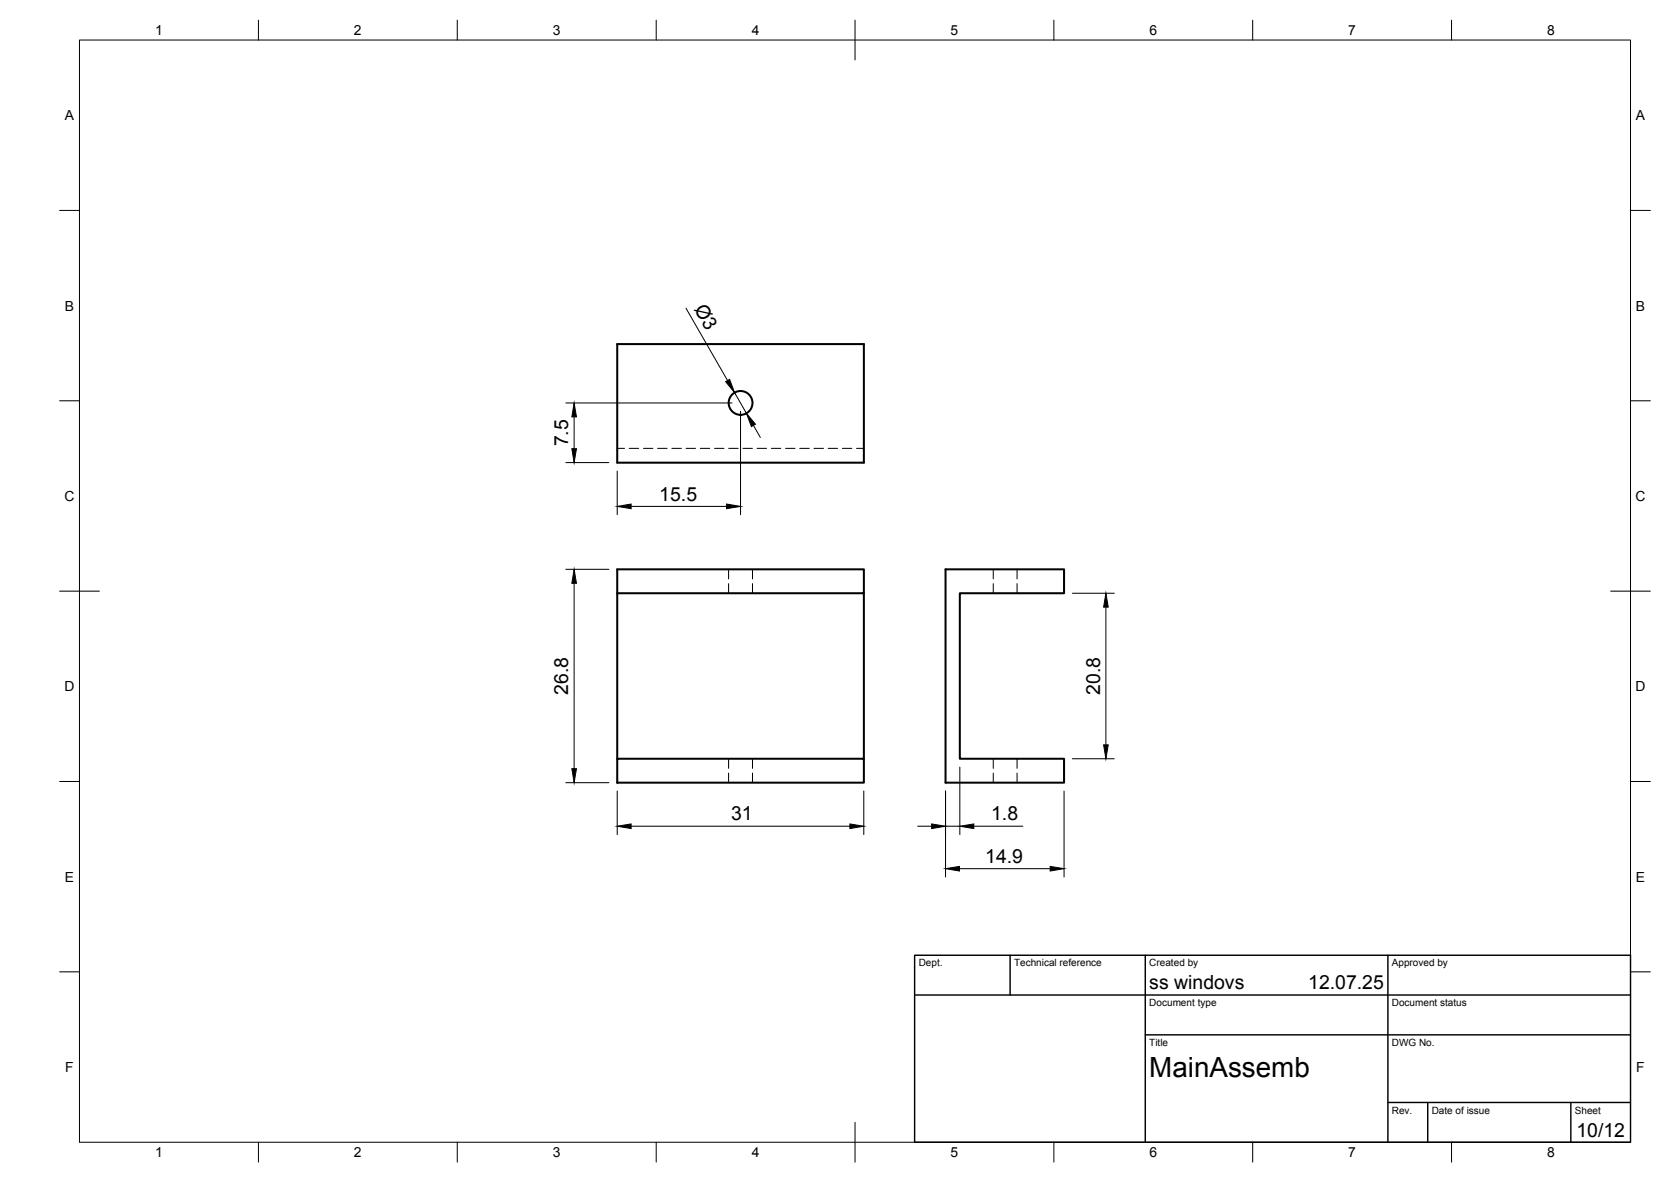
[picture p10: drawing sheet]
<svg xmlns="http://www.w3.org/2000/svg" width="420mm" height="297mm" viewBox="0 0 420 297" stroke-linecap="round" stroke-linejoin="round" font-family="sans-serif">
<!-- layer: Visible -->
<g fill="none" stroke="#000" stroke-width=".51">
<path d="M155.2 86.5h62v29.8h-62zM155.2 149.1h62v-6h-62v47.6M217.2 149.1v41.6M237.7 143.1h29.8v6h-26.2v41.6h26.2v6h-29.8zM155.2 190.7h62v6h-62z"/>
<circle cx="186.2" cy="101.3" r="3"/>
</g>
<!-- layer: Hidden -->
<g fill="none" stroke="#000" stroke-width=".25">
<path d="M155.2 112.7h1.8M158.2 112.7h2.4M161.8 112.7h2.4M165.4 112.7h2.3M168.9 112.7h2.4M172.5 112.7h2.4M176.1 112.7h2.4M179.7 112.7h2.3M183.2 112.7h2.4M186.8 112.7h2.4M190.4 112.7h2.3M194 112.7h2.3"/>
<path d="M197.5 112.7h2.4M201.1 112.7h2.4M204.7 112.7h2.4M208.2 112.7h2.4M211.8 112.7h2.4M215.4 112.7h1.8M183.2 143.1v2.4M183.2 146.7v2.4M189.2 143.1v2.4M189.2 146.7v2.4M249.7 143.1v2.4M249.7 146.7v2.4"/>
<path d="M255.7 143.1v2.4M255.7 146.7v2.4M183.2 190.7v2.4M183.2 194.3v2.4M189.2 190.7v2.4M189.2 194.3v2.4M249.7 190.7v2.4M249.7 194.3v2.4M255.7 190.7v2.4M255.7 194.3v2.4"/>
</g>
<!-- layer: BORDER -->
<g fill="none" stroke="#000" stroke-width=".25">
<path d="M20 10.1h390v276.9h-390zM65 5.1v5M115 5.1v5M165 5.1v5M215 5.1v10M265 5.1v5M315 5.1v5M365 5.1v5M15 52.9h5M410 52.9h5M15 100.7h5M410 100.7h5"/>
<path d="M15 148.6h10M405 148.6h10M15 196.4h5M410 196.4h5M15 244.2h5M410 244.2h5M65 287v5M115 287v5M165 287v5M215 282.1v9.9M265 287v5M315 287v5"/>
<path d="M365 287v5"/>
</g>
<!-- layer: TITLEBLOCK -->
<path d="M230 240.1h180v46.9h-180zM230 250h180M254 240.1v9.9M288 240.1v46.9M349 240.1v46.9M288 260.1h122M349 277.1h61M359 277.1v9.9M395 277.1v9.9" fill="none" stroke="#000" stroke-width=".36"/>
<!-- layer: FD_Dimensions -->
<g fill="none" stroke="#000" stroke-width=".25">
<path d="M172.5 77.5l10.4 18.1M184.7 98.7l3 5.2M142.3 116.3h10.8M142.3 101.3h41.8M144.4 104.8v8M155.2 118.4v11M186.2 103.4v26M189.4 106.9l1.8 3M158.7 127.3h24M142.3 143.1h10.8M144.4 146.6v46.6M269.6 149.1h10.6"/>
<path d="M278.1 152.6v34.6M142.3 196.7h10.8M155.2 198.8v10.9M217.2 198.8v10.9M237.7 198.8v21.6M241.3 192.8v16.9M267.5 198.8v21.6M269.6 190.7h10.6M158.7 207.6h55M230.7 207.6h3.6M237.7 207.6h3.6M241.3 218.3h22.8"/>
<path d="M244.9 207.6h12.3"/>
</g>
<g fill="#000" stroke="#000" stroke-width=".25">
<path d="M182.5 95.9l1-.6 1.2 3.4zM143.8 112.8h1.1l-.5 3.5zM144.4 101.3l.5 3.5h-1.1zM187.7 103.9l2.2 2.7-1 .6zM155.2 127.3l3.5-.6v1.1zM182.7 126.7l3.5 .6-3.5 .5zM144.4 143.1l.5 3.5h-1.1zM278.1 149.1l.6 3.5h-1.2zM143.8 193.2h1.1l-.5 3.5zM277.5 187.2h1.2l-.6 3.5zM155.2 207.6l3.5-.5v1.1zM213.7 207.1l3.5 .5-3.5 .6z"/>
<path d="M234.3 207.1l3.4 .5-3.4 .6zM237.7 218.3l3.6-.6v1.2zM241.3 207.6l3.6-.5v1.1zM264.1 217.7l3.4 .6-3.4 .6z"/>
</g>
<text font-size="7" x="289" y="270.6">MainAssemb</text>
<g font-size="4.9">
<text x="174.4" y="77.7" transform="rotate(60 174.4 77.7)">Ø3</text>
<text x="142.9" y="112.2" transform="rotate(-90 142.9 112.2)">7.5</text>
<text x="165.8" y="125.8">15.5</text>
<text x="142.9" y="174.6" transform="rotate(-90 142.9 174.6)">26.8</text>
<text x="276.6" y="174.6" transform="rotate(-90 276.6 174.6)">20.8</text>
<text x="183.8" y="206.2">31</text>
<text x="249.2" y="206.2">1.8</text>
<text x="247.7" y="216.8">14.9</text>
<text x="289" y="248.5">ss windovs</text>
<text x="329" y="248.5">12.07.25</text>
<text x="396.4" y="285.7">10/12</text>
</g>
<g font-size="3.5">
<text x="39" y="8.8">1</text>
<text x="89" y="8.8">2</text>
<text x="139" y="8.8">3</text>
<text x="189" y="8.8">4</text>
<text x="239" y="8.8">5</text>
<text x="289" y="8.8">6</text>
<text x="339" y="8.8">7</text>
<text x="389" y="8.8">8</text>
<text x="16.3" y="30.2">A</text>
<text x="411.3" y="30.2">A</text>
<text x="16.3" y="78">B</text>
<text x="411.3" y="78">B</text>
<text x="16.2" y="125.9">C</text>
<text x="411.2" y="125.9">C</text>
<text x="16.2" y="173.7">D</text>
<text x="411.2" y="173.7">D</text>
<text x="16.3" y="221.6">E</text>
<text x="411.3" y="221.6">E</text>
<text x="16.4" y="269.4">F</text>
<text x="411.4" y="269.4">F</text>
<text x="39" y="290.8">1</text>
<text x="89" y="290.8">2</text>
<text x="139" y="290.8">3</text>
<text x="189" y="290.8">4</text>
<text x="239" y="290.8">5</text>
<text x="289" y="290.8">6</text>
<text x="339" y="290.8">7</text>
<text x="389" y="290.8">8</text>
</g>
<g font-size="2.5">
<text x="231" y="242.9">Dept.</text>
<text x="255" y="242.9">Technical reference</text>
<text x="289" y="242.9">Created by</text>
<text x="350" y="242.9">Approved by</text>
<text x="289" y="252.8">Document type</text>
<text x="350" y="252.8">Document status</text>
<text x="289" y="262.9">Title</text>
<text x="350" y="262.9">DWG No.</text>
<text x="350" y="279.9">Rev.</text>
<text x="360" y="279.9">Date of issue</text>
<text x="396" y="279.9">Sheet</text>
</g>
</svg>
